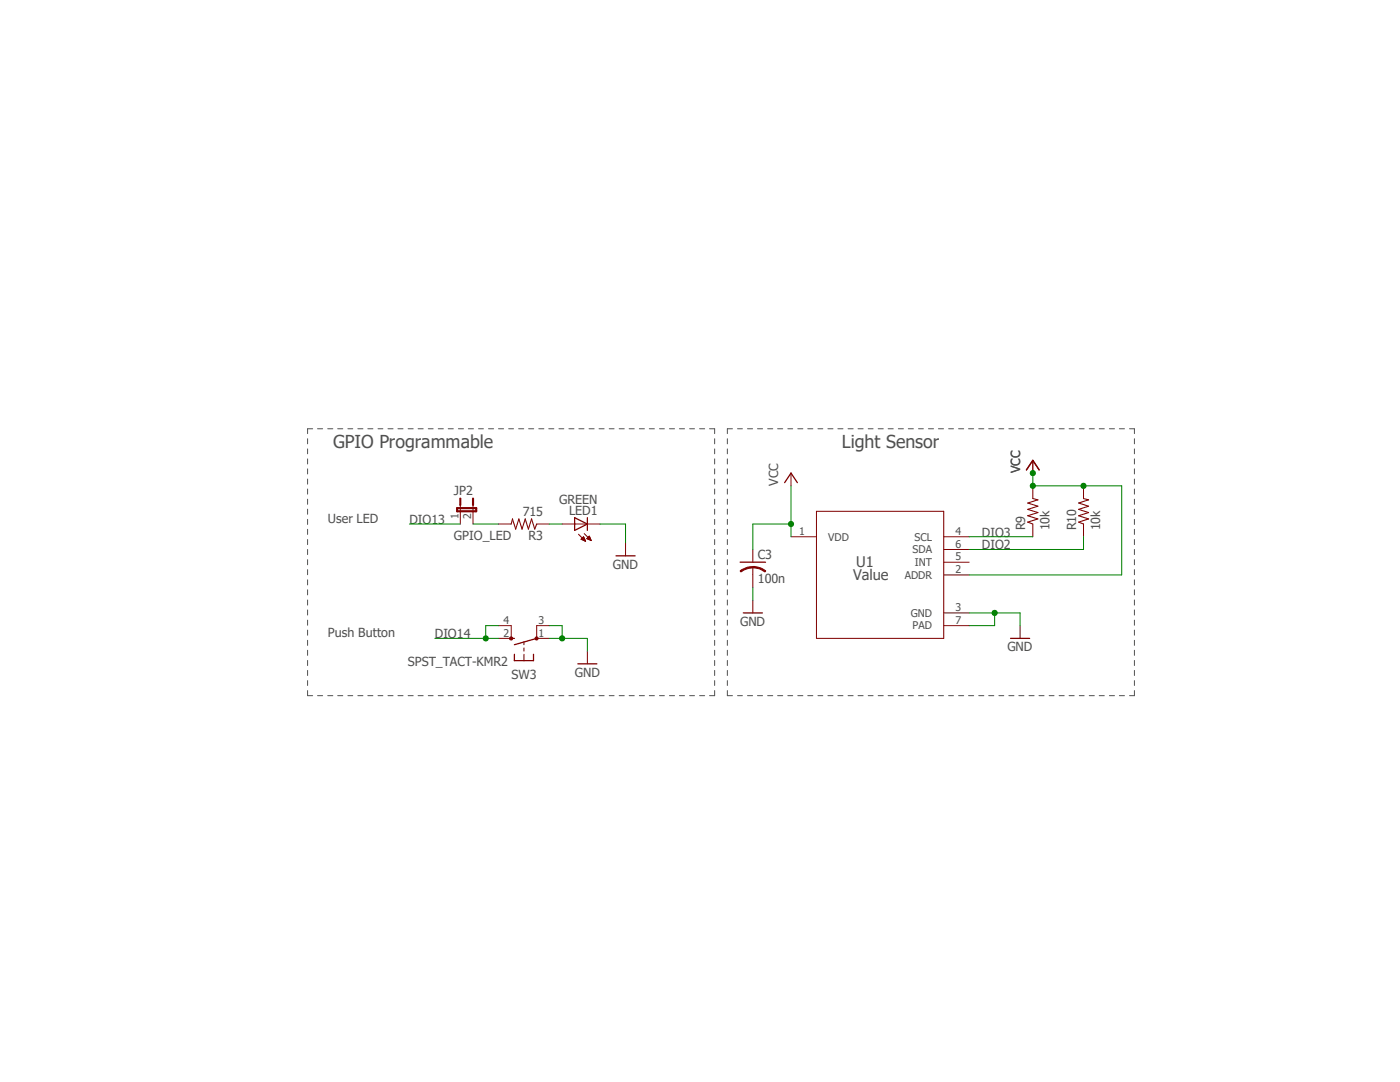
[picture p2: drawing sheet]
<svg xmlns="http://www.w3.org/2000/svg" width="279mm" height="216mm" viewBox="0 0 279 216" stroke-linecap="round" stroke-linejoin="round" font-family="sans-serif">
<path d="M61.3 85.4l165.3 53.5M226.6 85.4l-165.3 53.5" fill="none" stroke="#fff" stroke-width=".2"/>
<g fill="none" stroke="#505050" stroke-width=".2">
<path d="M61.4 87.5v1.1M61.4 89.6v1M61.4 91.6v1M61.4 93.6v1M61.4 95.6v1M61.4 97.6v1M61.4 99.6v1M62.4 85.6h-1v.9M63.4 85.6h1M65.4 85.6h1M67.4 85.6h1M69.4 85.6h1"/>
<path d="M71.4 85.6h1M73.4 85.6h1M75.4 85.6h1M77.4 85.6h1M79.4 85.6h1M81.4 85.6h1.1M83.4 85.6h1.1M85.5 85.6h.9M87.5 85.6h1M89.5 85.6h1M91.5 85.6h1M93.5 85.6h1"/>
<path d="M95.5 85.6h1M97.5 85.6h1M99.5 85.6h1M101.5 85.6h1M103.5 85.6h1M105.5 85.6h1M107.5 85.6h1M109.5 85.6h1M111.5 85.6h1M113.5 85.6h1.1M115.5 85.6h1M117.6 85.6h1"/>
<path d="M119.5 85.6h1.1M121.6 85.6h1M123.6 85.6h1M125.6 85.6h1M127.6 85.6h1M129.6 85.6h1M131.6 85.6h1M133.6 85.6h1M135.6 85.6h1M137.6 85.6h1M139.6 85.6h1M141.6 85.6h1v.9"/>
<path d="M142.6 87.5v1.1M142.6 89.6v1M142.6 91.6v1M142.6 93.6v1M142.6 95.6v1M142.6 97.6v1M142.6 99.6v1M145.2 87.5v1.1M145.2 89.6v1M145.2 91.6v1M145.2 93.6v1M145.2 95.6v1"/>
<path d="M145.2 97.6v1M145.2 99.6v1M146.2 85.6h-1v.9M147.2 85.6h1M149.2 85.6h1M151.2 85.6h1M153.2 85.6h1M155.2 85.6h1M157.2 85.6h1M159.2 85.6h1M161.2 85.6h1M163.2 85.6h1"/>
<path d="M165.2 85.6h1M167.2 85.6h1M169.2 85.6h1.1M171.2 85.6h1.1M173.3 85.6h.9M175.3 85.6h1M177.2 85.6h1.1M179.3 85.6h1M181.3 85.6h1M183.3 85.6h1M185.3 85.6h1M187.3 85.6h1"/>
<path d="M189.3 85.6h1M191.3 85.6h1M193.3 85.6h1M195.3 85.6h1M197.3 85.6h1M199.3 85.6h1M201.3 85.6h1.1M203.3 85.6h1M205.4 85.6h1M207.3 85.6h1.1M209.4 85.6h1M211.4 85.6h1"/>
<path d="M213.4 85.6h1M215.4 85.6h1M217.4 85.6h1M219.4 85.6h1M221.4 85.6h1M223.4 85.6h1M225.4 85.6h1v.9M226.4 87.5v1.1M226.4 89.6v1M226.4 91.6v1M226.4 93.6v1M226.4 95.6v1"/>
<path d="M226.4 97.6v1M226.4 99.6v1M61.4 101.6v1M61.4 103.6v1M61.4 105.6v1M61.4 107.7v1M61.4 109.6v1.1M61.4 111.7v1M61.4 113.7v1M61.4 115.7v1M61.4 117.7v1M61.4 119.7v1"/>
<path d="M142.6 101.6v1M142.6 103.6v1M142.6 105.6v1M142.6 107.7v1M142.6 109.6v1.1M142.6 111.7v1M142.6 113.7v1M142.6 115.7v1M142.6 117.7v1M142.6 119.7v1M145.2 101.6v1M145.2 103.6v1"/>
<path d="M145.2 105.6v1M145.2 107.7v1M145.2 109.6v1.1M145.2 111.7v1M145.2 113.7v1M145.2 115.7v1M145.2 117.7v1M145.2 119.7v1M226.4 101.6v1M226.4 103.6v1M226.4 105.6v1M226.4 107.7v1"/>
<path d="M226.4 109.6v1.1M226.4 111.7v1M226.4 113.7v1M226.4 115.7v1M226.4 117.7v1M226.4 119.7v1M61.4 121.7v1M61.4 123.7v1.1M61.4 125.7v1M61.4 127.8v1M61.4 129.8v1M61.4 131.8v1"/>
<path d="M61.4 133.8v1M61.4 135.8v1M61.4 137.8v1h1M63.4 138.8h1M65.4 138.8h1M67.4 138.8h1M69.4 138.8h1M71.4 138.8h1M73.4 138.8h1M75.4 138.8h1M77.4 138.8h1M79.4 138.8h1"/>
<path d="M81.4 138.8h1.1M83.4 138.8h1.1M85.5 138.8h.9M87.5 138.8h1M89.5 138.8h1M91.5 138.8h1M93.5 138.8h1M95.5 138.8h1M97.5 138.8h1M99.5 138.8h1M101.5 138.8h1M103.5 138.8h1"/>
<path d="M105.5 138.8h1M107.5 138.8h1M109.5 138.8h1M111.5 138.8h1M113.5 138.8h1.1M115.5 138.8h1M117.6 138.8h1M119.5 138.8h1.1M121.6 138.8h1M123.6 138.8h1M125.6 138.8h1M127.6 138.8h1"/>
<path d="M129.6 138.8h1M131.6 138.8h1M133.6 138.8h1M135.6 138.8h1M137.6 138.8h1M139.6 138.8h1M142.6 121.7v1M142.6 123.7v1.1M142.6 125.7v1M142.6 127.8v1M142.6 129.8v1M142.6 131.8v1"/>
<path d="M142.6 133.8v1M142.6 135.8v1M142.6 137.8v1h-1M145.2 137.8v1h1M145.2 121.7v1M145.2 123.7v1.1M145.2 125.7v1M145.2 127.8v1M145.2 129.8v1M145.2 131.8v1M145.2 133.8v1M145.2 135.8v1"/>
<path d="M147.2 138.8h1M149.2 138.8h1M151.2 138.8h1M153.2 138.8h1M155.2 138.8h1M157.2 138.8h1M159.2 138.8h1M161.2 138.8h1M163.2 138.8h1M165.2 138.8h1M167.2 138.8h1M169.2 138.8h1.1"/>
<path d="M171.2 138.8h1.1M173.3 138.8h.9M175.3 138.8h1M177.2 138.8h1.1M179.3 138.8h1M181.3 138.8h1M183.3 138.8h1M185.3 138.8h1M187.3 138.8h1M189.3 138.8h1M191.3 138.8h1M193.3 138.8h1"/>
<path d="M195.3 138.8h1M197.3 138.8h1M199.3 138.8h1M201.3 138.8h1.1M203.3 138.8h1M205.4 138.8h1M207.3 138.8h1.1M209.4 138.8h1M211.4 138.8h1M213.4 138.8h1M215.4 138.8h1M217.4 138.8h1"/>
<path d="M219.4 138.8h1M221.4 138.8h1M223.4 138.8h1M226.4 137.8v1h-1M226.4 121.7v1M226.4 123.7v1.1M226.4 125.7v1M226.4 127.8v1M226.4 129.8v1M226.4 131.8v1M226.4 133.8v1M226.4 135.8v1"/>
</g>
<path d="M102 127.4h.7M102.7 130.6v1.2h3.8v-1.2M107.1 127.4l-4.4 1.3" fill="none" stroke="#800000" stroke-width=".25"/>
<path d="M102 124.8v2.6M104.6 128v.7M104.6 129.3v.6M104.6 130.6v1.2M107.1 124.8v2.6" fill="none" stroke="#800000" stroke-width=".2"/>
<path d="M106.8 127.2h.5v.4h-.5z" fill-rule="evenodd" fill="#800000"/>
<path d="M106.8 127.2h.5v.4h-.5z" fill="none" stroke="#800000" stroke-width=".2"/>
<path d="M101.8 127.2h.4v.4h-.4z" fill-rule="evenodd" fill="#800000"/>
<g fill="none" stroke="#800000" stroke-width=".2">
<path d="M157.9 94.4v2.5M206.1 91.9v2.5M206.1 96.9v2.6M216.2 96.9v2.6M91.9 100.8v3.8M94.4 100.8v3.8M99.5 104.6h2.5M107.1 104.6h2.5M112.2 104.6h7.6M115.4 106.6l1.4 1.4M116 107.6l.5-.5 .3 .9zM116 107.6h.7"/>
<path d="M116 107.5h.7M116.1 107.4h.5M116.2 107.4h.4M116.2 107.7h.6M116.3 107.3h.2M116.4 107.2h.1M116.4 107.8h.4M116.6 106.5l1.4 1.4M116.6 107.9h.2M116.8 108h.1M117.1 107.5l.5-.5 .4 .9zM117.1 107.4h.7"/>
<path d="M117.2 107.4h.6M117.3 107.5h.6M117.3 107.3h.4M117.4 107.2h.3M117.5 107.6h.4M117.5 107.1h.2M117.6 107h.1M117.7 107.7h.2M117.9 107.8h.1M124.8 108.4v2.5M150.2 113.2v1.5M150.2 119.8v2.5"/>
<path d="M157.9 107.1h5M162.9 102h25.4v25.4h-25.4zM188.3 107.1h5.1M188.3 114.7h5.1M188.3 112.2h5.1M188.3 109.6h5.1M206.1 104.6v2.5M216.2 104.6v2.5M99.5 127.4h2.5M99.5 124.8h2.5M101.8 127.2h.4v.4h-.4zM107.1 127.4h2.5"/>
<path d="M107.1 124.8h2.5M117.2 129.9v2.6M188.3 124.8h5.1M188.3 122.3h5.1M203.6 124.8v2.6"/>
</g>
<path d="M156.6 96.3l1.3-1.9 1.2 1.9M204.9 93.8l1.2-1.9 1.3 1.9M114.7 103.3l2.5 1.3-2.5 1.2zM117.2 103.3v2.5M122.9 110.9h3.8M147.7 112.2h5.1M115.3 132.5h3.8M148.3 122.3h3.8M201.7 127.4h3.8" fill="none" stroke="#800000" stroke-width=".25"/>
<path d="M91.9 99.5v1.3M94.4 99.5v1.3M91.2 101.4h3.8v.6h-3.8z" fill="none" stroke="#800000" stroke-width=".42"/>
<path d="M206.1 99.5l1 .2-2 .7 2 .6-2 .6 2 .7-2 .6 2 .6-2 .7 1 .4M216.2 99.5l1.1 .2-2 .7 2 .6-2 .6 2 .7-2 .6 2 .6-2 .7 .9 .4M102 104.6l.3-1.1 .6 2.1 .6-2.1 .7 2.1 .6-2.1 .7 2.1 .6-2.1 .6 2.1 .4-1" fill="none" stroke="#800000" stroke-width=".21"/>
<path d="M150.2 113a4.2 4.2 0 0 1 2.6 .9l-.1 .2a3.8 3.8 0 0 0-2.5-.8z" fill-rule="evenodd" fill="#800000"/>
<path d="M150.2 113a4.2 4.2 0 0 1 2.6 .9l-.1 .2a3.8 3.8 0 0 0-2.5-.8z" fill="none" stroke="#800000" stroke-width=".2"/>
<path d="M147.7 113.9a4.3 4.3 0 0 1 2.5-.8v.2a3.9 3.9 0 0 0-2.3 .8z" fill-rule="evenodd" fill="#800000"/>
<path d="M147.7 113.9a4.3 4.3 0 0 1 2.5-.8v.2a3.9 3.9 0 0 0-2.3 .8zM150.2 109.6v2.6M150.2 114.7v2.6" fill="none" stroke="#800000" stroke-width=".2"/>
<path d="M109.6 127.4h7.6v2.5M109.6 124.8h2.6v2.6" fill="none" stroke="#008000" stroke-width=".2"/>
<circle cx="112.2" cy="127.4" r=".51" fill="#008000"/>
<g fill="none" stroke="#008000" stroke-width=".2">
<path d="M119.8 104.6h5v3.8M193.4 122.3h10.2v2.5M198.5 122.3v2.5"/>
<circle cx="112.2" cy="127.4" r=".51"/>
</g>
<circle cx="198.5" cy="122.3" r=".51" fill="#008000"/>
<g fill="none" stroke="#008000" stroke-width=".2">
<path d="M94.4 104.6h5.1M109.6 104.6h2.6M150.2 117.3v2.5M86.8 127.4h12.7M99.5 124.8h-2.6v2.6M193.4 124.8h5.1"/>
<circle cx="198.5" cy="122.3" r=".51"/>
</g>
<circle cx="96.9" cy="127.4" r=".51" fill="#008000"/>
<g fill="none" stroke="#008000" stroke-width=".2">
<path d="M206.1 94.4v2.5M81.7 104.6h10.2M193.4 107.1h12.7"/>
<circle cx="96.9" cy="127.4" r=".51"/>
</g>
<circle cx="206.1" cy="94.4" r=".51" fill="#008000"/>
<g fill="none" stroke="#008000" stroke-width=".2">
<path d="M206.1 96.9h17.8v17.8h-30.5"/>
<circle cx="206.1" cy="94.4" r=".51"/>
</g>
<circle cx="206.1" cy="96.9" r=".51" fill="#008000"/>
<circle cx="206.1" cy="96.9" r=".51" fill="none" stroke="#008000" stroke-width=".2"/>
<circle cx="216.2" cy="96.9" r=".51" fill="#008000"/>
<g fill="none" stroke="#008000" stroke-width=".2">
<path d="M157.9 96.9v10.2M157.9 104.6h-7.7v5"/>
<circle cx="216.2" cy="96.9" r=".51"/>
</g>
<circle cx="157.9" cy="104.6" r=".51" fill="#008000"/>
<g fill="none" stroke="#008000" stroke-width=".2">
<path d="M216.2 107.1v2.5h-22.8"/>
<circle cx="157.9" cy="104.6" r=".51"/>
</g>
<g font-size="3.6" fill="#505050">
<text x="66.5" y="89.3">GPIO Programmable</text>
<text x="168" y="89.3">Light Sensor</text>
</g>
<g font-size="2.9" fill="#505050">
<text x="170.9" y="113.2">U1</text>
<text x="170.3" y="115.7">Value</text>
</g>
<g font-size="2.5" fill="#505050">
<text x="203.6" y="94.4" transform="rotate(-90 203.6 94.4)">VCC</text>
<text x="90.6" y="98.7">JP2</text>
<text x="111.6" y="100.6">GREEN</text>
<text x="155.3" y="96.9" transform="rotate(-90 155.3 96.9)">VCC</text>
<text x="65.4" y="104.3">User LED</text>
<text x="81.7" y="104.6">DIO13</text>
<text x="90.6" y="107.7">GPIO_LED</text>
<text x="104.3" y="103">715</text>
<text x="105.5" y="107.8">R3</text>
<text x="113.6" y="102.8">LED1</text>
<text x="196" y="107.1">DIO3</text>
<text x="204.6" y="105.8" transform="rotate(-90 204.6 105.8)">R9</text>
<text x="209.4" y="105.8" transform="rotate(-90 209.4 105.8)">10k</text>
<text x="214.8" y="105.8" transform="rotate(-90 214.8 105.8)">R10</text>
<text x="219.5" y="105.8" transform="rotate(-90 219.5 105.8)">10k</text>
<text x="122.3" y="113.5">GND</text>
<text x="151.3" y="111.6">C3</text>
<text x="196" y="109.6">DIO2</text>
<text x="151.3" y="116.4">100n</text>
<text x="147.7" y="124.8">GND</text>
<text x="65.4" y="127.1">Push Button</text>
<text x="86.8" y="127.4">DIO14</text>
<text x="201" y="129.9">GND</text>
<text x="81.4" y="133">SPST_TACT-KMR2</text>
<text x="102.1" y="135.5">SW3</text>
<text x="114.7" y="135">GND</text>
</g>
<g font-size="2.1" fill="#505050">
<text x="91.5" y="103.5" transform="rotate(-90 91.5 103.5)">1</text>
<text x="94" y="103.5" transform="rotate(-90 94 103.5)">2</text>
<text x="159.5" y="106.8">1</text>
<text x="165.3" y="107.9">VDD</text>
<text x="182.5" y="107.9">SCL</text>
<text x="190.7" y="106.8">4</text>
<text x="182.1" y="110.4">SDA</text>
<text x="182.6" y="112.9">INT</text>
<text x="190.7" y="111.8">5</text>
<text x="190.7" y="109.3">6</text>
<text x="180.6" y="115.5">ADDR</text>
<text x="190.7" y="114.3">2</text>
<text x="100.5" y="124.5">4</text>
<text x="107.4" y="124.5">3</text>
<text x="181.8" y="123.1">GND</text>
<text x="182.1" y="125.6">PAD</text>
<text x="190.7" y="122">3</text>
<text x="190.7" y="124.5">7</text>
<text x="100.5" y="127">2</text>
<text x="107.4" y="127">1</text>
</g>
</svg>
